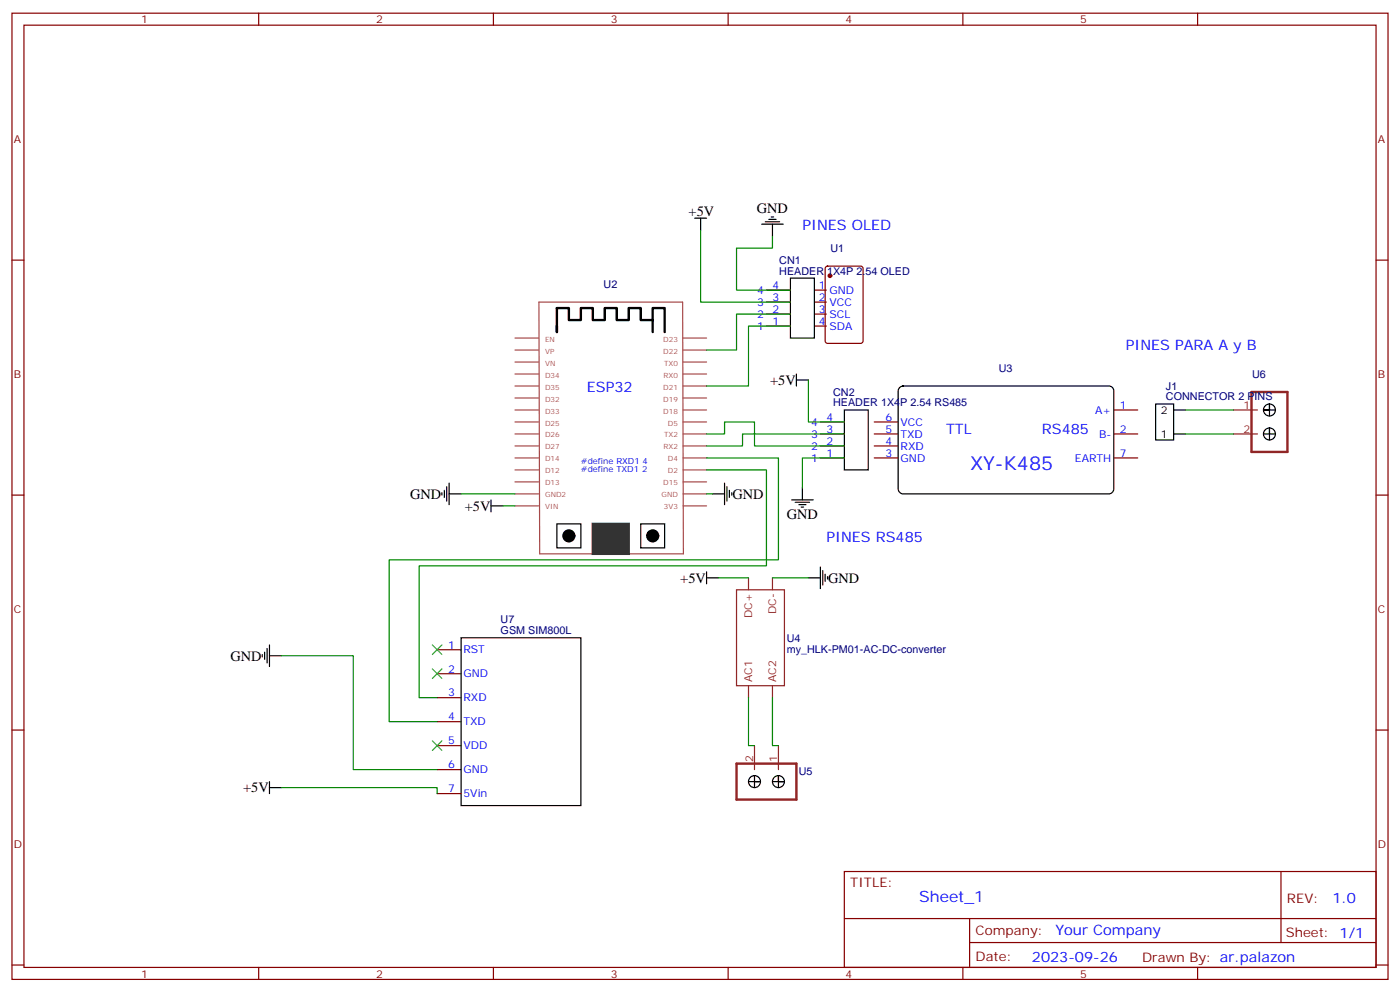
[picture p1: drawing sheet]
<svg xmlns="http://www.w3.org/2000/svg" width="412mm" height="292mm" viewBox="0 0 412 292" stroke-linecap="round" stroke-linejoin="round" font-family="sans-serif">
<g fill="none" stroke="#870000" stroke-width=".35">
<path d="M3.5 3.9h405.4v284.3h-405.4zM7.1 7.4h398.2v277.3h-398.2zM76.2 3.9v3.5M145.3 3.9v3.5M214.5 3.9v3.5M283.6 3.9v3.5M352.8 3.9v3.5M3.5 76.6h3.6M243.3 78.5l.5-.2h9.7l.7 .4v21.6l-.4 .7-10 .1-.7-.5v-21.6zM405.3 76.6h3.6M225.8 88.9h7M225.8 85.4h7"/>
<path d="M225.8 92.4h7M225.8 96h7M239.9 88.9h3.5M239.9 85.4h3.5M239.9 92.4h3.5M239.9 96h3.5M241.7 124.2h7M241.7 127.7h7M241.7 131.2h7M241.7 134.8h7M257.5 124.2h7.1M257.5 127.7h7.1"/>
<path d="M257.5 131.2h7.1M257.5 134.8h7.1M328.1 127.7h7M328.1 134.8h7M328.1 120.6h7M3.5 145.7h3.6M405.3 145.7h3.6M128.8 191.2h7M128.8 198.3h7M3.5 214.8h3.6M128.8 205.3h7M128.8 212.4h7"/>
<path d="M128.8 219.4h7M405.3 214.8h3.6M128.8 226.5h7M128.8 233.5h7M248.7 256.5h156.6v28.2h-156.6zM377.3 256.5v20.9M248.7 270.3h156.5M285.6 277.4h119.6M285.6 270.3v14.1M3.5 284h3.6M76.2 284.7v3.5M145.3 284.7v3.5"/>
<path d="M214.5 284.7v3.5M283.6 284.7v3.5M352.8 284.7v3.5M405.3 284h3.6"/>
</g>
<g fill="none" stroke="#a64a4a" stroke-width=".35">
<path d="M151.7 99.5h6.9M158.7 88.9h42.4l.2 74.1h-42.3zM201.2 99.5h6.9M151.7 117.1h6.9M151.7 113.6h6.9M151.7 110.1h6.9M151.7 106.5h6.9M151.7 103h6.9M201.2 117.1h6.9M201.2 113.6h6.9M201.2 110.1h6.9M201.2 106.5h6.9"/>
<path d="M201.2 103h6.9M151.7 138.3h6.9M151.7 134.8h6.9M151.7 131.2h6.9M151.7 127.7h6.9M151.7 124.2h6.9M151.7 120.6h6.9M201.2 138.3h6.9M201.2 134.8h6.9M201.2 131.2h6.9M201.2 127.7h6.9M201.2 124.2h6.9"/>
<path d="M201.2 120.6h6.9M151.7 148.9h6.9M151.7 145.3h6.9M151.7 141.8h6.9M201.2 148.9h6.9M201.2 145.3h6.9M201.2 141.8h6.9"/>
</g>
<path d="M174.6 154.2h10.6v8.8h-10.6z" fill="#333" stroke="#333" stroke-width=".71"/>
<g fill="none" stroke="#000" stroke-width=".35">
<path d="M204.6 64.2h3.5M206.4 64.2v3.5M224.4 66h6.3M225.4 65.3h4.3M226.5 64.6h2.1M227.2 63.9h.7M227.5 66v3.5M232.8 81.8h7.1v17.7h-7.1zM234.6 111.8h3.5M234.6 110.1v3.5M264.9 114.2l1.1-.6h60.7a1.41 1.41 0 0 1 1.4 1.4v28.9a1.51 1.51 0 0 1-1.4 1.4h-60.7a1.51 1.51 0 0 1-1.4-1.4v-28.9zM340.4 118.9h5.3v10.6h-5.3z"/>
<path d="M248.7 120.6h7.1v17.7h-7.1zM345.7 127.7h3.5M345.7 120.6h3.5M372.2 127.7h3.5M373.9 127.7v-1.8v3.6M375.7 120.6h-3.5h1.7v-1.7v3.5M130.2 145v.7M130.9 144.3v2.1M131.6 143.2v4.3M132.3 145.3h3.5M132.3 142.2v6.3M144.6 148.9h3.6"/>
<path d="M144.6 147.1v3.5M164 154.2h7.1v7h-7.1zM188.7 154.2h7.1v7h-7.1zM209.9 145.3h3.5M213.4 142.2v6.3M214.1 143.2v4.3M214.8 144.3v2.1M215.5 145v.7M233.2 147.1h6.3M234.2 147.8h4.3M235.3 148.5h2.1M236 149.2h.7"/>
<path d="M236.4 143.6v3.5M208.1 170h3.6M208.1 168.3v3.5M238.1 170h3.6M241.7 166.9v6.3M242.4 167.9v4.3M243.1 169v2.1M243.8 169.7v.7M77.3 192.6v.7M78 191.9v2.1M78.7 190.9v4.2M79.4 193h3.5"/>
<path d="M79.4 189.8v6.3M135.8 187.7h35.3v49.4h-35.3zM79.4 230v3.5M79.4 231.8h3.5M220.5 230h3.5h-1.8M222.2 228.2v3.6M227.5 230h3.6h-1.8v-1.8v3.6"/>
<circle cx="373.9" cy="120.6" r="1.76"/>
<circle cx="373.9" cy="127.7" r="1.76"/>
<circle cx="222.2" cy="230" r="1.76"/>
<circle cx="229.3" cy="230" r="1.76"/>
</g>
<g fill="#000" stroke="#000" stroke-width=".35">
<circle cx="167.6" cy="157.7" r="1.76"/>
<circle cx="192.3" cy="157.7" r="1.76"/>
</g>
<path d="M164 96v1.7v-7h3.6v3.5h3.5v-3.5h3.5v3.5h3.6v-3.5h3.5v3.5h3.5v-3.5h3.5v3.5h3.6v-3.5h3.5v7M192.3 94.2v3.5" fill="none" stroke="#000" stroke-width=".71"/>
<circle cx="244.5" cy="81.1" r=".53" fill="#870000" stroke="#870000" stroke-width=".35"/>
<g fill="none" stroke="#008700" stroke-width=".35">
<path d="M206.4 67.7v21.2h26.4M227.5 69.5v3.5h-10.5v12.4h15.8M232.8 92.4h-15.8v10.6h-8.9M232.8 96h-12.3v17.6h-12.4M238.1 111.8v12.4h10.6M208.1 127.7h5.3v-3.5h8.8v7h26.5M208.1 134.8h21.2v29.9h-114.6v47.7h14.1M208.1 138.3h17.7v28.2h-102.3v38.8h5.3M248.7 127.7h-30v3.5h-10.6M248.7 134.8h-12.3v8.8M349.2 120.6h14.2M349.2 127.7h14.2"/>
<path d="M135.8 145.3h15.9M148.2 148.9h3.5M208.1 145.3h1.8M211.7 170h8.8M227.5 170h10.6M82.9 193h21.2v33.5h24.7M220.5 205.3v14.1h1.7M227.5 205.3v14.1h1.8M82.9 231.8h45.9v1.7"/>
</g>
<path d="M363.4 120.6h7M363.4 127.7h7M217 173.6h14.1v28.2h-14.1zM220.5 170v3.6M227.5 170v3.6M220.5 201.8v3.5M222.2 219.4v7.1M227.5 201.8v3.5M229.3 219.4v7.1" fill="none" stroke="#8c2424" stroke-width=".35"/>
<path d="M368.7 115.4h10.5v17.6h-10.5zM217 224.7h17.6v10.6h-17.6z" fill="none" stroke="#8c2424" stroke-width=".71"/>
<path d="M127.4 189.8l2.8 2.8M127.4 196.8l2.8 2.9M130.2 189.8l-2.8 2.8M130.2 196.8l-2.8 2.9M127.4 218l2.8 2.8M130.2 218l-2.8 2.8" fill="none" stroke="#3c3" stroke-width=".35"/>
<text font-size="5.6" fill="#00f" x="285.8" y="138.3">XY-K485</text>
<text font-size="4.6" fill="#00f" x="270.8" y="265.5">Sheet_1</text>
<g font-size="4.2">
<text x="202.8" y="63.5">+5V</text>
<text x="223" y="62.7">GND</text>
<text x="226.9" y="113.2">+5V</text>
<text x="120.8" y="146.7">GND</text>
<text x="215.7" y="146.8">GND</text>
<text x="136.9" y="150.3">+5V</text>
<text x="231.8" y="152.8">GND</text>
<text x="200.4" y="171.4">+5V</text>
<text x="243.9" y="171.4">GND</text>
<text x="67.9" y="194.4">GND</text>
<text x="71.6" y="233.2">+5V</text>
</g>
<g font-size="4.2" fill="#00f">
<text x="236.4" y="67.7">PINES OLED</text>
<text x="331.6" y="103">PINES PARA A y B</text>
<text x="172.9" y="115.4">ESP32</text>
<text x="278.7" y="127.7">TTL</text>
<text x="306.9" y="127.7">RS485</text>
<text x="243.4" y="159.5">PINES RS485</text>
<text x="392.5" y="265.7">1.0</text>
<text x="310.9" y="275.3">Your Company</text>
<text x="304" y="283.1">2023-09-26</text>
</g>
<g font-size="3.9" fill="#800">
<text x="250.5" y="261.1">TITLE:</text>
<text x="379.1" y="265.7">REV:</text>
<text x="287.4" y="275.3">Company:</text>
<text x="378.7" y="275.9">Sheet: 1/1</text>
<text x="287.4" y="282.9">Date:</text>
<text x="336.4" y="283">Drawn By: ar.palazon</text>
</g>
<g font-size="3.2" fill="#800">
<text x="41.6" y="6.9">1</text>
<text x="110.8" y="6.9">2</text>
<text x="179.9" y="6.9">3</text>
<text x="249.1" y="6.9">4</text>
<text x="318.2" y="6.9">5</text>
<text x="4.1" y="42">A</text>
<text x="405.9" y="42">A</text>
<text x="4.1" y="111.1">B</text>
<text x="405.9" y="111.1">B</text>
<text x="4.1" y="180.3">C</text>
<text x="405.9" y="180.3">C</text>
<text x="4.1" y="249.4">D</text>
<text x="405.9" y="249.4">D</text>
<text x="41.6" y="287.7">1</text>
<text x="110.8" y="287.7">2</text>
<text x="179.9" y="287.7">3</text>
<text x="249.1" y="287.7">4</text>
<text x="318.2" y="287.7">5</text>
</g>
<g font-size="3.2" fill="#000080">
<text x="229.5" y="77.6">CN1</text>
<text x="244.6" y="74.1">U1</text>
<text x="229.5" y="80.8">HEADER 1X4P 2.54 OLED</text>
<text x="177.8" y="84.6">U2</text>
<text x="294.2" y="109.4">U3</text>
<text x="368.8" y="111.1">U6</text>
<text x="245.4" y="119.6">HEADER 1X4P 2.54 RS485</text>
<text x="245.4" y="116.4">CN2</text>
<text x="343.5" y="117.8">CONNECTOR 2 PINS</text>
<text x="343.5" y="114.6">J1</text>
<text x="147.5" y="183.3">U7</text>
<text x="147.5" y="186.4">GSM SIM800L</text>
<text x="231.8" y="188.9">U4</text>
<text x="231.8" y="192">my_HLK-PM01-AC-DC-converter</text>
<text x="235.3" y="228.2">U5</text>
</g>
<g font-size="3.2" fill="#00f">
<text x="223.1" y="90">3</text>
<text x="223.1" y="86.4">4</text>
<text x="227.5" y="88.5">3</text>
<text x="227.5" y="85">4</text>
<text x="241.2" y="88.5">2</text>
<text x="241.2" y="85">1</text>
<text x="244.4" y="90">VCC</text>
<text x="244.4" y="86.4">GND</text>
<text x="223.1" y="93.5">2</text>
<text x="227.5" y="95.6">1</text>
<text x="227.5" y="92.1">2</text>
<text x="241.2" y="92.1">3</text>
<text x="241.2" y="95.6">4</text>
<text x="244.4" y="93.5">SCL</text>
<text x="223.1" y="97">1</text>
<text x="244.4" y="97">SDA</text>
<text x="238.9" y="125.2">4</text>
<text x="243.4" y="123.8">4</text>
<text x="260.8" y="123.8">6</text>
<text x="265.3" y="125.2">VCC</text>
<text x="322.6" y="121.7">A+</text>
<text x="329.8" y="120.3">1</text>
<text x="238.9" y="128.8">3</text>
<text x="243.4" y="130.9">2</text>
<text x="243.4" y="127.4">3</text>
<text x="260.8" y="127.4">5</text>
<text x="260.8" y="130.9">4</text>
<text x="265.3" y="128.8">TXD</text>
<text x="323.8" y="128.8">B-</text>
<text x="329.8" y="127.4">2</text>
<text x="238.9" y="135.8">1</text>
<text x="238.9" y="132.3">2</text>
<text x="243.4" y="134.4">1</text>
<text x="260.8" y="134.4">3</text>
<text x="265.3" y="132.3">RXD</text>
<text x="265.3" y="135.8">GND</text>
<text x="316.7" y="135.8">EARTH</text>
<text x="329.8" y="134.4">7</text>
<text x="132" y="190.9">1</text>
<text x="132" y="197.9">2</text>
<text x="136.5" y="192.3">RST</text>
<text x="136.5" y="199.3">GND</text>
<text x="132" y="205">3</text>
<text x="136.5" y="206.4">RXD</text>
<text x="132" y="212">4</text>
<text x="136.5" y="213.4">TXD</text>
<text x="132" y="219.1">5</text>
<text x="136.5" y="220.5">VDD</text>
<text x="132" y="226.1">6</text>
<text x="136.5" y="227.5">GND</text>
<text x="132" y="233.2">7</text>
<text x="136.5" y="234.6">5Vin</text>
</g>
<g font-size="3.2">
<text x="341.9" y="121.7">2</text>
<text x="341.9" y="128.8">1</text>
</g>
<g font-size="3.2" fill="#8d2323">
<text x="366.3" y="120.3">1</text>
<text x="366.3" y="127.4">2</text>
<text x="221.5" y="181.9" transform="rotate(-90 221.5 181.9)">DC+</text>
<text x="228.6" y="180.7" transform="rotate(-90 228.6 180.7)">DC-</text>
<text x="221.5" y="200.7" transform="rotate(-90 221.5 200.7)">AC1</text>
<text x="228.6" y="200.7" transform="rotate(-90 228.6 200.7)">AC2</text>
<text x="221.9" y="224.4" transform="rotate(-90 221.9 224.4)">2</text>
<text x="229" y="224.4" transform="rotate(-90 229 224.4)">1</text>
</g>
<g font-size="2.5" fill="#00f">
<text x="171.1" y="136.5">#define RXD1 4</text>
<text x="171.1" y="139">#define TXD1 2</text>
</g>
<g font-size="2.1" fill="#a54b4b">
<text x="160.6" y="100.5">EN</text>
<text x="195.4" y="100.5">D23</text>
<text x="160.6" y="107.6">VN</text>
<text x="160.6" y="104.1">VP</text>
<text x="195.4" y="104.1">D22</text>
<text x="195.6" y="107.6">TX0</text>
<text x="160.6" y="111.1">D34</text>
<text x="195.4" y="111.1">RX0</text>
<text x="160.6" y="118.2">D32</text>
<text x="160.6" y="114.6">D35</text>
<text x="195.4" y="118.2">D19</text>
<text x="195.4" y="114.6">D21</text>
<text x="160.6" y="125.2">D25</text>
<text x="160.6" y="121.7">D33</text>
<text x="195.4" y="121.7">D18</text>
<text x="196.7" y="125.2">D5</text>
<text x="160.6" y="128.7">D26</text>
<text x="195.6" y="128.7">TX2</text>
<text x="160.6" y="135.8">D14</text>
<text x="160.6" y="132.3">D27</text>
<text x="195.4" y="132.3">RX2</text>
<text x="196.7" y="135.8">D4</text>
<text x="160.6" y="142.9">D13</text>
<text x="160.6" y="139.3">D12</text>
<text x="195.4" y="142.9">D15</text>
<text x="196.7" y="139.3">D2</text>
<text x="160.6" y="149.9">VIN</text>
<text x="160.6" y="146.4">GND2</text>
<text x="194.9" y="146.4">GND</text>
<text x="195.6" y="149.9">3V3</text>
</g>
</svg>
